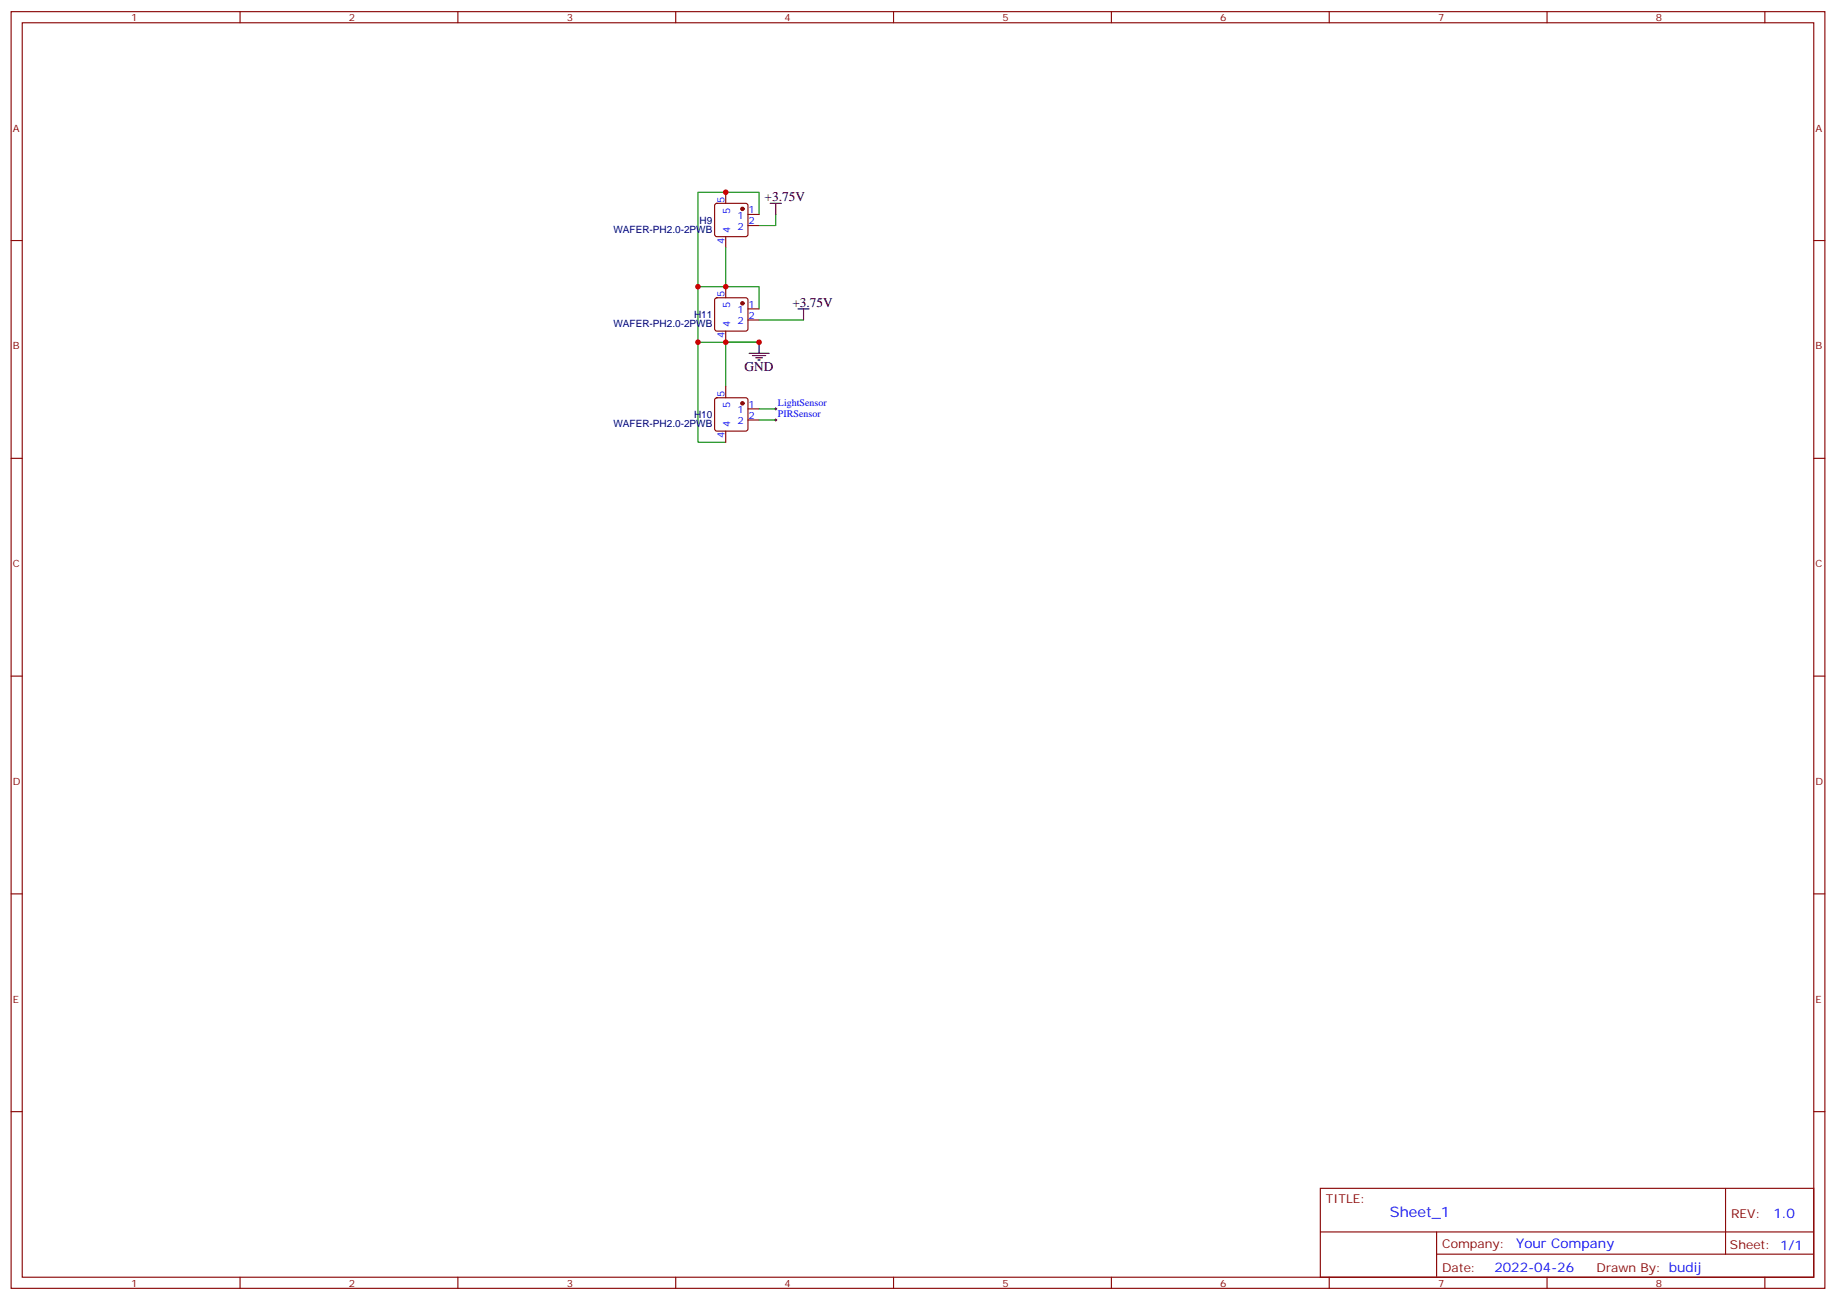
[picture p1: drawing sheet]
<svg xmlns="http://www.w3.org/2000/svg" width="583mm" height="413mm" viewBox="0 0 583 413" stroke-linecap="round" stroke-linejoin="round" font-family="sans-serif">
<g fill="none" stroke="#870000" stroke-width=".35">
<path d="M3.5 3.7h575.8v405.3h-575.8zM7.1 7.2h568.6v398.3h-568.6zM76.2 3.7v3.5M145.3 3.7v3.5M214.5 3.7v3.5M283.6 3.7v3.5M352.8 3.7v3.5M421.9 3.7v3.5M491.1 3.7v3.5M560.2 3.7v3.5M3.5 76.4h3.6M227.1 64.8l.4-.2h9.2l.5 .2 .2 .5v9.1l-.2 .5-.5 .2h-9.2l-.5-.2-.2-.5v-9.1z"/>
<path d="M230.4 61v3.6M230.4 75.1v3.6M237.4 68.1h3.5M237.4 71.6h3.5M575.7 76.4h3.6M227.1 94.8l.4-.3h9.2l.5 .3 .2 .4v9.2l-.2 .5-.5 .2h-9.2l-.5-.2-.2-.5v-9.2zM230.4 91v3.5M237.4 98.1h3.5M230.4 105.1v3.6M237.4 101.6h3.5M227.1 126.5l.4-.2h9.2l.5 .2 .2 .5v9.2l-.2 .5-.5 .2h-9.2l-.5-.3-.2-.4v-9.2zM230.4 122.8v3.5"/>
<path d="M230.4 136.9v3.5M237.4 129.8h3.5M237.4 133.3h3.5M3.5 145.5h3.6M575.7 145.5h3.6M3.5 214.7h3.6M575.7 214.7h3.6M3.5 283.8h3.6M575.7 283.8h3.6M3.5 353h3.6M575.7 353h3.6M419.1 377.3h156.6v28.2h-156.6z"/>
<path d="M547.7 377.3v20.9M419.1 391.1h156.5M456 398.2h119.6M456 391.1v14.2M76.2 405.5v3.5M145.3 405.5v3.5M214.5 405.5v3.5M283.6 405.5v3.5M352.8 405.5v3.5M421.9 405.5v3.5M491.1 405.5v3.5M560.2 405.5v3.5"/>
</g>
<path d="M230.4 78.7v12.3h-8.9v17.7h19.4h-10.5v14.1M240.9 68.1v-7.1h-19.4v30M246.2 68.1v3.5h-5.3M230.4 91h10.5v7.1M221.5 108.7v31.7h8.9M240.9 101.6h14.2M240.9 129.8h5.3M240.9 133.3h5.3" fill="none" stroke="#008700" stroke-width=".35"/>
<path d="M244.5 64.6h3.5M246.2 64.6v3.5M253.3 98.1h3.5M255.1 98.1v3.5M237.8 112.2h6.3M238.8 112.9h4.3M239.9 113.6h2.1M240.6 114.3h.7M240.9 108.7v3.5" fill="none" stroke="#000" stroke-width=".35"/>
<g fill="#870000" stroke="#870000" stroke-width=".35">
<circle cx="235.7" cy="66.3" r=".53"/>
<circle cx="235.7" cy="128.1" r=".53"/>
<circle cx="235.7" cy="96.3" r=".53"/>
</g>
<path d="M245.9 129.8h.7M245.9 133.3h.7M246.2 129.5v.7M246.2 133v.7" fill="none" stroke="#000" stroke-width=".32"/>
<g fill="#c00">
<circle cx="230.4" cy="61" r=".88"/>
<circle cx="221.5" cy="91" r=".88"/>
<circle cx="230.4" cy="91" r=".88"/>
<circle cx="221.5" cy="108.7" r=".88"/>
<circle cx="240.9" cy="108.7" r=".88"/>
<circle cx="230.4" cy="108.7" r=".88"/>
</g>
<text font-size="4.6" fill="#00f" x="441.2" y="386.3">Sheet_1</text>
<g font-size="4.2">
<text x="242.7" y="63.9">+3.75V</text>
<text x="251.5" y="97.4">+3.75V</text>
<text x="236.4" y="117.8">GND</text>
</g>
<g font-size="4.2" fill="#00f">
<text x="562.9" y="386.6">1.0</text>
<text x="481.3" y="396.1">Your Company</text>
<text x="474.4" y="403.9">2022-04-26</text>
</g>
<g font-size="3.9" fill="#800">
<text x="420.9" y="381.9">TITLE:</text>
<text x="549.5" y="386.6">REV:</text>
<text x="457.8" y="396.1">Company:</text>
<text x="549.1" y="396.7">Sheet: 1/1</text>
<text x="457.8" y="403.8">Date:</text>
<text x="506.8" y="403.8">Drawn By: budij</text>
</g>
<g font-size="3.2" fill="#800">
<text x="41.6" y="6.7">1</text>
<text x="110.8" y="6.7">2</text>
<text x="179.9" y="6.7">3</text>
<text x="249.1" y="6.7">4</text>
<text x="318.2" y="6.7">5</text>
<text x="387.3" y="6.7">6</text>
<text x="456.5" y="6.7">7</text>
<text x="525.6" y="6.7">8</text>
<text x="4.1" y="41.8">A</text>
<text x="576.3" y="41.8">A</text>
<text x="4.1" y="110.9">B</text>
<text x="576.3" y="110.9">B</text>
<text x="4.1" y="180.1">C</text>
<text x="576.3" y="180.1">C</text>
<text x="4.1" y="249.2">D</text>
<text x="576.3" y="249.2">D</text>
<text x="4.1" y="318.4">E</text>
<text x="576.3" y="318.4">E</text>
<text x="41.6" y="408.5">1</text>
<text x="110.8" y="408.5">2</text>
<text x="179.9" y="408.5">3</text>
<text x="249.1" y="408.5">4</text>
<text x="318.2" y="408.5">5</text>
<text x="387.3" y="408.5">6</text>
<text x="456.5" y="408.5">7</text>
<text x="525.6" y="408.5">8</text>
</g>
<g font-size="3.2" fill="#00f">
<text x="230" y="64.4" transform="rotate(-90 230 64.4)">5</text>
<text x="231.8" y="67.9" transform="rotate(-90 231.8 67.9)">5</text>
<text x="234.1" y="69.5">1</text>
<text x="237.6" y="67.7">1</text>
<text x="237.6" y="71.3">2</text>
<text x="230" y="77.3" transform="rotate(-90 230 77.3)">4</text>
<text x="231.8" y="73.8" transform="rotate(-90 231.8 73.8)">4</text>
<text x="234.1" y="73">2</text>
<text x="230" y="94.4" transform="rotate(-90 230 94.4)">5</text>
<text x="231.8" y="97.9" transform="rotate(-90 231.8 97.9)">5</text>
<text x="234.1" y="99.5">1</text>
<text x="237.6" y="97.7">1</text>
<text x="237.6" y="101.2">2</text>
<text x="230" y="107.3" transform="rotate(-90 230 107.3)">4</text>
<text x="231.8" y="103.8" transform="rotate(-90 231.8 103.8)">4</text>
<text x="234.1" y="103">2</text>
<text x="230" y="126.1" transform="rotate(-90 230 126.1)">5</text>
<text x="231.8" y="129.6" transform="rotate(-90 231.8 129.6)">5</text>
<text x="234.1" y="131.2">1</text>
<text x="237.6" y="129.5">1</text>
<text x="246.9" y="128.9">LightSensor</text>
<text x="231.8" y="135.6" transform="rotate(-90 231.8 135.6)">4</text>
<text x="234.1" y="134.8">2</text>
<text x="237.6" y="133">2</text>
<text x="246.9" y="132.5">PIRSensor</text>
<text x="230" y="139.1" transform="rotate(-90 230 139.1)">4</text>
</g>
<g font-size="3.2" fill="#000080">
<text x="222.1" y="71">H9</text>
<text x="194.7" y="74">WAFER-PH2.0-2PWB</text>
<text x="220.3" y="101">H11</text>
<text x="194.7" y="104">WAFER-PH2.0-2PWB</text>
<text x="194.7" y="135.7">WAFER-PH2.0-2PWB</text>
<text x="220.3" y="132.8">H10</text>
</g>
</svg>
